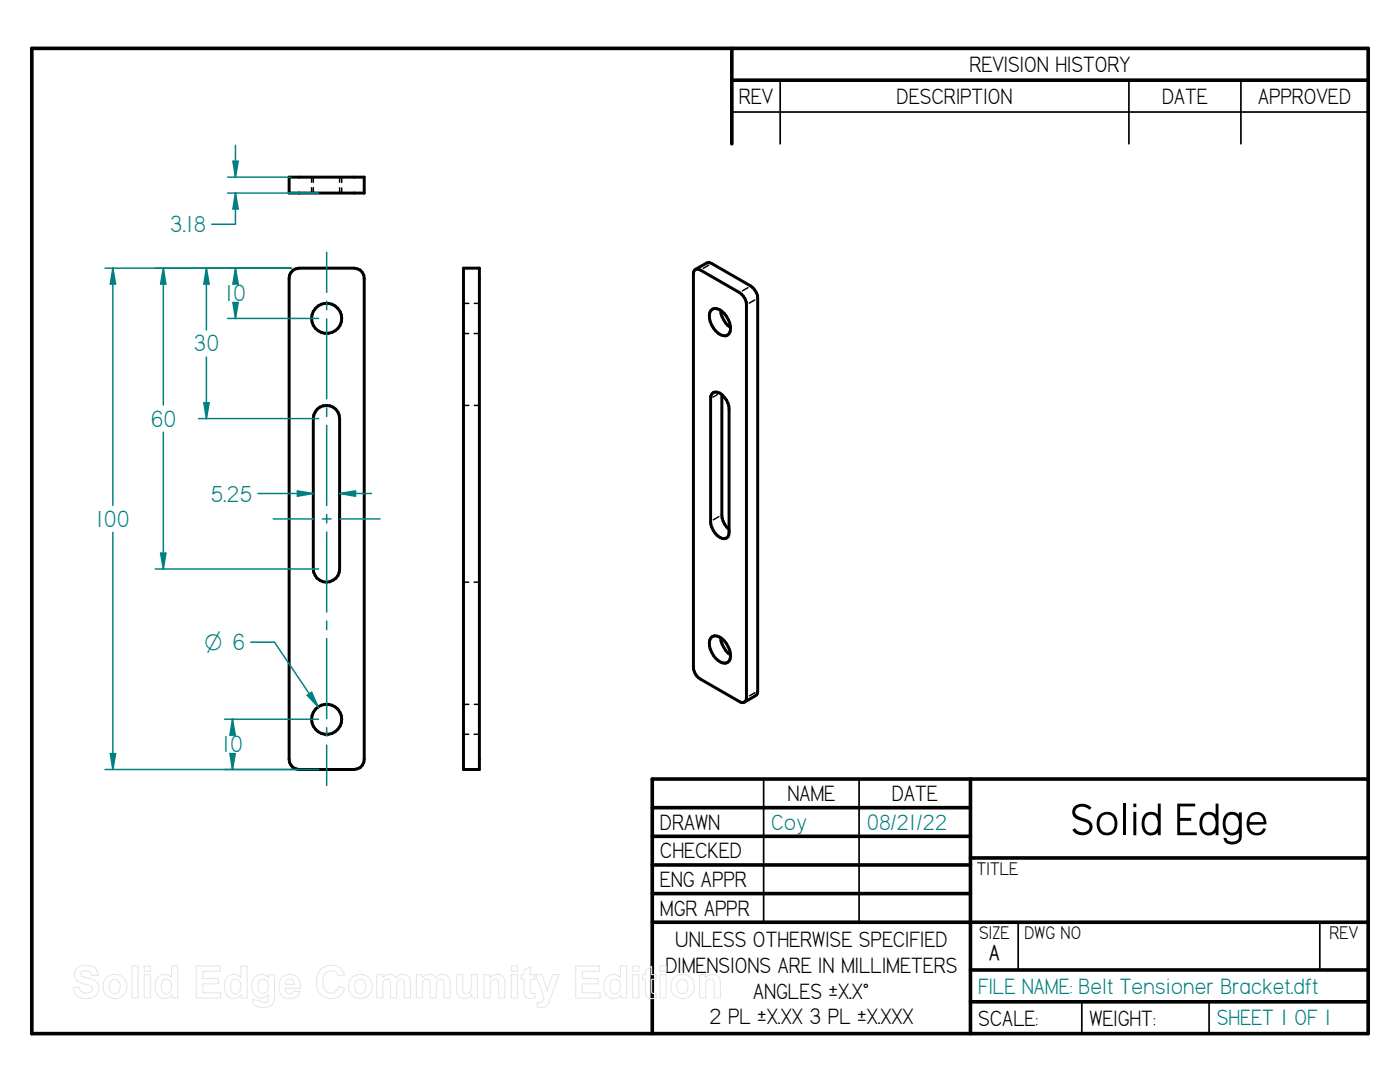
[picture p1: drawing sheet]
<svg xmlns="http://www.w3.org/2000/svg" width="279mm" height="216mm" viewBox="0 0 279 216" stroke-linecap="round" stroke-linejoin="round" font-family="sans-serif">
<g fill="none" stroke="#000" stroke-width=".72">
<path d="M6.3 9.7h266.7l.1 196.5h-266.8zM146 9.7v19M146 16h127M193.7 155.4v50.8M273 155.4h-142.8v50.8M130.2 161.2h63.5M130.2 166.9h63.5M130.2 172.6h63.5M130.2 178.3h63.5M193.7 171.2h79.3M130.2 184h142.8M193.7 193.5h79.3"/>
<path d="M193.7 199.9h79.3"/>
</g>
<path d="M155.7 16v12.7M225.3 16v12.7M247.6 16v12.7M146 22.4h127M152.4 155.4v28.6M171.4 155.4v28.6M203.2 184.2v9.3M215.9 199.9v6.3M241.3 199.9v6.3M263.4 184.2v9.3" fill="none" stroke="#000" stroke-width=".34"/>
<g fill="none" stroke="#000" stroke-width=".59">
<path d="M57.7 35.3h15v3.2h-15zM58.5 53.9l1.2-.4h11a1.97 1.97 0 0 1 2 2v96a2.03 2.03 0 0 1-2 2h-11a1.97 1.97 0 0 1-2-2v-96l.1-.6zM92.5 53.5h3.2v100h-3.2zM138.6 53.9l.8-.2 .4 .2 7.8 4.5a3.1 3.1 0 0 1 1.4 2.4v78.4a.85 .85 0 0 1-.4 .9 .85 .85 0 0 1-1-.1l-7.8-4.5a2.82 2.82 0 0 1-1.4-2.4v-78.4v-.5zM138.8 53.8l2.2-1.3 .6-.1 8.2 4.7a3.3 3.3 0 0 1 1.4 2.4v78.4l-.2 .7-.2 .2-2.3 1.3M141.9 62a1.42 1.42 0 0 1 2.2 .1 3.9 3.9 0 0 1 1.4 4.5 1.42 1.42 0 0 1-2.2-.1 3.9 3.9 0 0 1-1.4-4.5zM142.1 78.6a1.32 1.32 0 0 1 2 .2 3.8 3.8 0 0 1 1.4 2.9v24.5a1.1 1.1 0 0 1-.5 1.2 1.1 1.1 0 0 1-1.3-.2 4 4 0 0 1-1.9-3.2v-24.5zM143.8 61.9a5 5 0 0 0 2 3.5M144.1 78.7v24a3.9 3.9 0 0 0 1.4 3M63.3 81.7a2.63 2.63 0 0 1 2.9-.6 2.63 2.63 0 0 1 1.6 2.4v30a2.62 2.62 0 0 1-2.6 2.7 2.62 2.62 0 0 1-2.7-2.7v-30l.1-.7zM141.9 127.3a1.42 1.42 0 0 1 2.2 .1 3.9 3.9 0 0 1 1.4 4.5 1.42 1.42 0 0 1-2.2-.1 3.9 3.9 0 0 1-1.4-4.5zM143.8 127.3a5 5 0 0 0 2 3.4"/>
<circle cx="65.2" cy="63.5" r="3"/>
<circle cx="65.2" cy="143.5" r="3"/>
</g>
<g fill="none" stroke="#000" stroke-width=".3">
<path d="M62.2 35.3v1.1M62.2 37.5v1M62.5 35.3v1.1M62.5 37.5v1M67.8 35.3v1.1M67.8 37.5v1M68.2 35.3v1.1M68.2 37.5v1M141.4 52.9l-1.1 .7M149.3 57.4l-1.1 .6M150.6 59.9l-1.1 .6M92.5 66.5h1"/>
<path d="M92.5 60.5h1.1M94.6 66.5h1.1M94.7 60.5h1M143.2 78.7l-.9 .5M92.5 80.9h1.1M94.7 80.9h1M92.5 116.2h1M94.6 116.2h1.1M143.5 103.1l-1.1 .6M150.7 138.2l-1.1 .7M92.5 146.5h1M92.5 140.5h1.1"/>
<path d="M94.6 146.5h1.1M94.7 140.5h1"/>
</g>
<path d="M21 53.5h37.1M22.5 53.5l.6 3.2h-1.1zM21 153.5h42.6" fill="none" stroke="#008080" stroke-width=".3"/>
<path d="M22.5 53.5l.6 3.2h-1.1z" fill="#008080"/>
<path d="M22 150.4h1.1l-.6 3.1z" fill="none" stroke="#008080" stroke-width=".3"/>
<path d="M22 150.4h1.1l-.6 3.1z" fill="#008080"/>
<path d="M22.5 53.5v47.3M45.4 53.5h12.7M47 53.5l.5 3.2h-1zM45.4 63.5h18.2M22.5 106.2v47.3" fill="none" stroke="#008080" stroke-width=".3"/>
<path d="M47 53.5l.5 3.2h-1z" fill="#008080"/>
<path d="M46.5 60.4h1l-.5 3.1z" fill="none" stroke="#008080" stroke-width=".3"/>
<path d="M46.5 60.4h1l-.5 3.1z" fill="#008080"/>
<path d="M39.6 53.5h18.5M41.2 53.5l.5 3.2h-1zM47 53.5v2.3M47 61.2v2.3M39.6 83.5h24" fill="none" stroke="#008080" stroke-width=".3"/>
<path d="M41.2 53.5l.5 3.2h-1z" fill="#008080"/>
<path d="M40.7 80.3h1l-.5 3.2z" fill="none" stroke="#008080" stroke-width=".3"/>
<path d="M40.7 80.3h1l-.5 3.2z" fill="#008080"/>
<path d="M31 53.5h27.1M32.6 53.5l.5 3.2h-1.1zM41.2 53.5v12.3M41.2 71.2v12.3M31 113.5h32.6" fill="none" stroke="#008080" stroke-width=".3"/>
<path d="M32.6 53.5l.5 3.2h-1.1z" fill="#008080"/>
<path d="M32 110.4h1.1l-.5 3.1z" fill="none" stroke="#008080" stroke-width=".3"/>
<path d="M32 110.4h1.1l-.5 3.1z" fill="#008080"/>
<path d="M32.6 53.5v27.3M32.6 86.2v27.3M44.8 143.5h18.8M44.8 153.5h18.8M46.4 143.5l.5 3.2h-1z" fill="none" stroke="#008080" stroke-width=".3"/>
<path d="M46.4 143.5l.5 3.2h-1z" fill="#008080"/>
<path d="M45.9 150.4h1l-.5 3.1z" fill="none" stroke="#008080" stroke-width=".3"/>
<path d="M45.9 150.4h1l-.5 3.1z" fill="#008080"/>
<path d="M50 128.1h4.8l8.7 13M61.3 138.7l.9-.6 1.3 3zM46.4 143.5v2.3M46.4 151.2v2.3" fill="none" stroke="#008080" stroke-width=".3"/>
<path d="M61.3 138.7l.9-.6 1.3 3z" fill="#008080"/>
<path d="M45.4 35.3h12.7M45.4 38.5h18.2M46.5 32.2h1l-.5 3.1zM42.2 44.7h4.8" fill="none" stroke="#008080" stroke-width=".3"/>
<path d="M46.5 32.2h1l-.5 3.1z" fill="#008080"/>
<path d="M47 38.5l.5 3.2h-1z" fill="none" stroke="#008080" stroke-width=".3"/>
<path d="M47 38.5l.5 3.2h-1z" fill="#008080"/>
<g fill="none" stroke="#008080" stroke-width=".3">
<path d="M47 29v6.3M47 38.5v6.2M65.2 50.3v8M65.2 60.1v1.7M65.2 63.6v16M59.4 98l3.1 .5-3.1 .5zM65.2 81.4v1.7M65.2 84.9v16M54.5 103.5h8.1M64.3 103.5h1.8M65.2 102.7v1.7M65.2 106.2v15.9"/>
<path d="M67.9 103.5h8M65.2 123.9v1.7M65.2 127.4v16M65.2 145.2v1.7M65.2 148.7v8"/>
</g>
<path d="M59.4 98l3.1 .5-3.1 .5z" fill="#008080"/>
<path d="M67.8 98.5l3.2-.5v1z" fill="none" stroke="#008080" stroke-width=".3"/>
<path d="M67.8 98.5l3.2-.5v1z" fill="#008080"/>
<path d="M51.5 98.5h11M67.8 98.5h6.3" fill="none" stroke="#008080" stroke-width=".3"/>
<g fill="none" stroke="#e6e6e6" stroke-width=".21">
<path d="M15.3 193.3a3 3 0 0 1 3.9 .1l.4 1.2h-1.3a1.25 1.25 0 0 0-.9-.9 1.25 1.25 0 0 0-1.3 .5v.2a1.31 1.31 0 0 0 1.3 .8 2.3 2.3 0 0 1 2.4 2.1 2.18 2.18 0 0 1-2.6 2 2.27 2.27 0 0 1-2.6-2.2l1.2-.1a1.36 1.36 0 0 0 1.2 1.2 1.36 1.36 0 0 0 1.5-.9 1.28 1.28 0 0 0-1.3-.8 2.35 2.35 0 0 1-2.3-2.1l.1-.6zM22.1 195.7a1.14 1.14 0 0 1 1.3-.1 1.14 1.14 0 0 1 .6 1.2 1.15 1.15 0 0 1-1.1 1.5 1.15 1.15 0 0 1-1.1-1.5zM26.3 192.7h1.3v6.4h-1.3zM28.8 192.7h1.2v1.1h-1.2zM28.8 194.5h1.2v4.6h-1.2zM31.5 195a1.85 1.85 0 0 1 2.7 .1v-2.4h1.3v6.4h-1.2v-.6a1.85 1.85 0 0 1-2.1 .6 1.85 1.85 0 0 1-1.2-1.9v-1.2zM32.7 195.5a1.03 1.03 0 0 1 1 0 1.03 1.03 0 0 1 .5 1 1.25 1.25 0 0 1-.2 1.3 1.25 1.25 0 0 1-1.3 .4 1.99 1.99 0 0 1 0-2.7zM39.2 192.7h4.7v1.1h-3.4v1.4h3.1v1.1h-3.1v1.8h3.5v1h-4.8zM45.3 195a1.85 1.85 0 0 1 2.8 .1v-2.4h1.2v6.4h-1.1v-.6a1.85 1.85 0 0 1-2.2 .6 1.85 1.85 0 0 1-1.2-1.9l.1-1.2zM46.5 195.5a1.03 1.03 0 0 1 1.1 0 1.03 1.03 0 0 1 .5 1 1.25 1.25 0 0 1-.2 1.3 1.25 1.25 0 0 1-1.3 .4 1.99 1.99 0 0 1-.1-2.7zM50.8 195a1.87 1.87 0 0 1 2.8 .2v-.7h1.2v4.1a2.05 2.05 0 0 1-2.7 2.4 1.45 1.45 0 0 1-1.7-1.5l1.5 .1a.91 .91 0 0 0 1 .5 .91 .91 0 0 0 .7-1v-.7a1.83 1.83 0 0 1-2.1 .6 1.83 1.83 0 0 1-1.2-1.8v-1.2zM51.7 195.7a1.09 1.09 0 0 1 1.4-.2 1.09 1.09 0 0 1 .5 1.3 1.07 1.07 0 0 1-.6 1.2 1.07 1.07 0 0 1-1.4-.4l-.1-1.2z"/>
<path d="M56.3 195.1a2.15 2.15 0 0 1 2.4-.5 2.15 2.15 0 0 1 1.3 2.1v.5h-3.1a.93 .93 0 0 0 .6 1.1 .93 .93 0 0 0 1.2-.6l1.2 .2a2.23 2.23 0 0 1-2.8 1.2 2.23 2.23 0 0 1-1.4-2.7l.2-.7zM57.1 195.6a.96 .96 0 0 1 1.1-.1 .96 .96 0 0 1 .6 .9h-1.9zM64 193.5a2.82 2.82 0 0 1 4.7 1l-1.2 .3a1.55 1.55 0 0 0-1.7-1.1 1.55 1.55 0 0 0-1.3 1.6 2.23 2.23 0 0 0 1.2 2.8 1.51 1.51 0 0 0 1.9-1.3l1.2 .4a2.89 2.89 0 0 1-3.4 2 2.89 2.89 0 0 1-2.2-3.2 3.6 3.6 0 0 1 .8-2.5zM71.1 195.7a1.14 1.14 0 0 1 1.3-.1 1.14 1.14 0 0 1 .6 1.2 1.15 1.15 0 0 1-1.1 1.5 1.15 1.15 0 0 1-1.1-1.5zM75.2 194.5h1.1v.6a1.61 1.61 0 0 1 2.7 .1 1.58 1.58 0 0 1 1.9-.7 1.58 1.58 0 0 1 1 1.7v2.9h-1.2v-3a.74 .74 0 0 0-.8-.7 .74 .74 0 0 0-.7 .8v2.9h-1.3v-2.9a.75 .75 0 0 0-.7-.8 .75 .75 0 0 0-.8 .8v2.9h-1.2zM83.1 194.5h1.1v.6a1.61 1.61 0 0 1 2.7 .1 1.58 1.58 0 0 1 1.9-.7 1.58 1.58 0 0 1 1 1.7v2.9h-1.2v-3a.74 .74 0 0 0-.8-.7 .74 .74 0 0 0-.7 .8v2.9h-1.2l-.1-2.9a.75 .75 0 0 0-.7-.8 .75 .75 0 0 0-.7 .8l-.1 2.9h-1.2zM91.1 194.5h1.3v2.6a.9 .9 0 0 0 .7 1.2 1.13 1.13 0 0 0 1-1.4v-2.4h1.2v4.6h-1.2v-.7a1.6 1.6 0 0 1-1.9 .8 1.6 1.6 0 0 1-1.1-1.8zM96.6 194.5h1.1v.7a1.63 1.63 0 0 1 2-.7 1.63 1.63 0 0 1 1.1 1.8v2.8h-1.3v-2.8a.85 .85 0 0 0-.8-.9 .85 .85 0 0 0-.9 1v2.7h-1.2zM102.1 192.7h1.2v1.1h-1.2zM102.1 194.5h1.2v4.6h-1.2zM104.6 193.6l1.2-.7v1.6h.9v.9h-.9v2.3a.49 .49 0 0 0 .3 .5 .49 .49 0 0 0 .6-.1l.1 1a1.42 1.42 0 0 1-2.2-.8v-2.9h-.6v-.9h.6zM106.9 194.5h1.3l1 3.2 1.1-3.2h1.3l-2 5.3a1.77 1.77 0 0 1-2.3 1.2l-.1-1a.97 .97 0 0 0 1.4-.9z"/>
<path d="M114.9 192.7h4.7v1.1h-3.4v1.4h3.2v1.1h-3.2v1.8h3.6v1h-4.9zM121.1 195a1.85 1.85 0 0 1 2.7 .1v-2.4h1.3v6.4h-1.2v-.6a1.85 1.85 0 0 1-2.1 .6 1.85 1.85 0 0 1-1.3-1.9l.1-1.2zM122.2 195.5a1.03 1.03 0 0 1 1.1 0 1.03 1.03 0 0 1 .5 1 1.25 1.25 0 0 1-.2 1.3 1.25 1.25 0 0 1-1.3 .4 1.99 1.99 0 0 1-.1-2.7zM126.3 192.7h1.2v1.1h-1.2zM126.3 194.5h1.2v4.6h-1.2zM128.8 193.6l1.2-.7v1.6h.9v.9h-.9v2.3a.49 .49 0 0 0 .3 .5 .49 .49 0 0 0 .6-.1l.1 1a1.42 1.42 0 0 1-2.2-.8v-2.9h-.6v-.9h.6zM131.7 192.7h1.2v1.1h-1.2zM131.7 194.5h1.2v4.6h-1.2zM135.4 195.7a1.14 1.14 0 0 1 1.3-.1 1.14 1.14 0 0 1 .6 1.2 1.15 1.15 0 0 1-1.1 1.5 1.15 1.15 0 0 1-1.1-1.4zM139.6 194.5h1.2v.7a1.63 1.63 0 0 1 1.9-.7 1.63 1.63 0 0 1 1.1 1.8v2.8h-1.3v-2.8a.85 .85 0 0 0-.8-.9 .85 .85 0 0 0-.8 1l-.1 2.7h-1.2z"/>
<circle cx="23" cy="196.8" r="2.4"/>
<circle cx="72" cy="196.8" r="2.4"/>
<circle cx="136.3" cy="196.8" r="2.4"/>
</g>
<text font-size="10" x="213.7" y="166.6">Solid Edge</text>
<g font-size="5.2" fill="#008080">
<text x="33.9" y="46.3">3.18</text>
<text x="44.9" y="60.1">10</text>
<text x="38.6" y="70.1">30</text>
<text x="30" y="85.1">60</text>
<text x="42" y="100.1">5.25</text>
<text x="19.1" y="105.1">100</text>
<text x="44.3" y="150.1">10</text>
</g>
<g font-size="5">
<text x="193.5" y="14.4">REVISION HISTORY</text>
<text x="147.4" y="20.7">REV</text>
<text x="178.9" y="20.7">DESCRIPTION</text>
<text x="231.9" y="20.7">DATE</text>
<text x="251.1" y="20.7">APPROVED</text>
<text x="157.1" y="159.9">NAME</text>
<text x="178" y="159.9">DATE</text>
<text x="131.7" y="165.6">DRAWN</text>
<text x="131.7" y="171.3">CHECKED</text>
<text x="131.7" y="177">ENG APPR</text>
<text x="131.7" y="182.7">MGR APPR</text>
<text x="134.7" y="189.1">UNLESS OTHERWISE SPECIFIED</text>
<text x="132.8" y="194.1">DIMENSIONS ARE IN MILLIMETERS</text>
<text x="150.3" y="199.3">ANGLES ±X.X°</text>
<text x="141.6" y="204.3">2 PL ±X.XX 3 PL ±X.XXX</text>
<text x="195.2" y="204.6">SCALE:</text>
<text x="217.4" y="204.6">WEIGHT:</text>
</g>
<g font-size="5" fill="#008080">
<text x="153.9" y="165.6">Coy</text>
<text x="173" y="165.6">08/21/22</text>
<text x="195.2" y="198.2">FILE NAME: Belt Tensioner Bracket.dft</text>
<text x="242.8" y="204.6">SHEET 1 OF 1</text>
</g>
<text font-size="4.9" fill="#008080" x="40.8" y="129.7">O 6</text>
<text font-size="4.8" x="197.4" y="191.6">A</text>
<g font-size="4.1">
<text x="194.9" y="174.6">TITLE</text>
<text x="195.4" y="187.5">SIZE</text>
<text x="204.5" y="187.5">DWG NO</text>
<text x="265.4" y="187.5">REV</text>
</g>
</svg>
